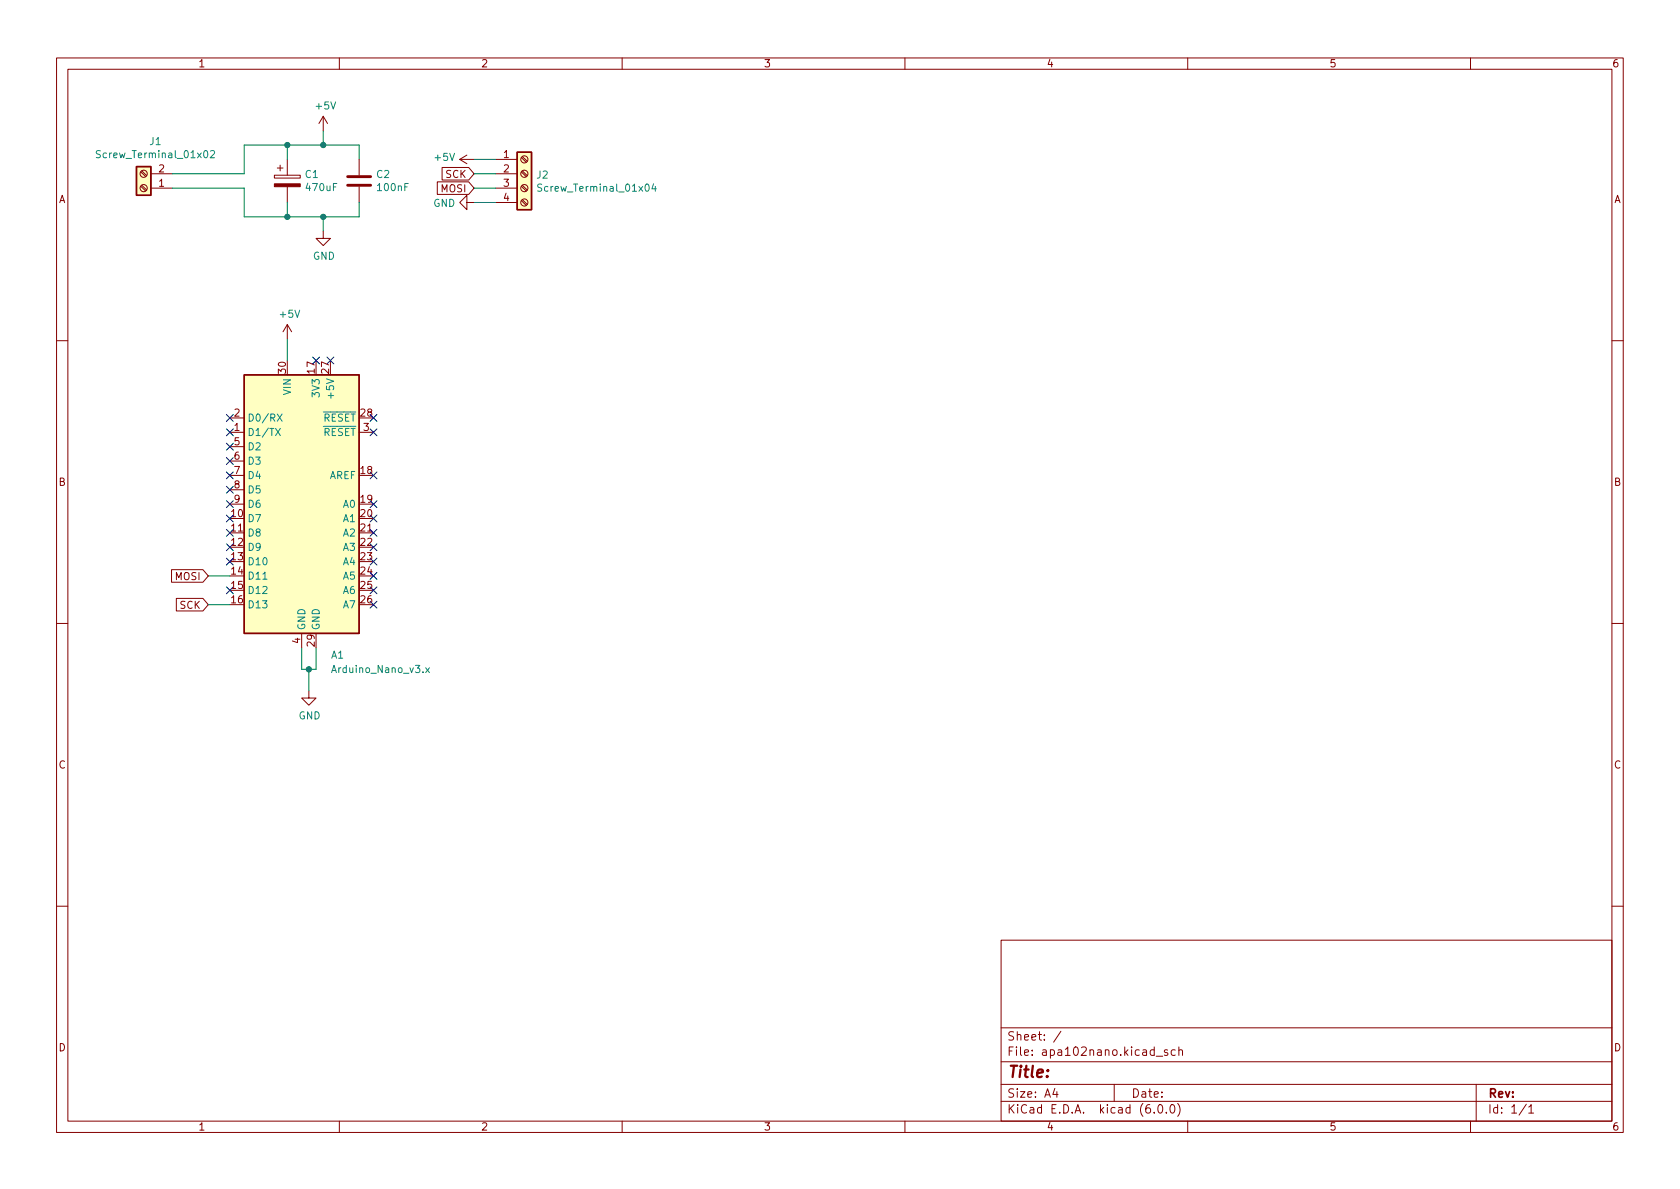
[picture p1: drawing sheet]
(kicad_sch (version 20211123) (generator eeschema)

 (paper "A4")

 (lib_symbols
  (symbol "Connector:Screw_Terminal_01x02" (pin_names (offset 1.016) hide) (in_bom yes) (on_board yes)
   (property "Reference" "J" (id 0) (at 0 2.54 0) (effects (font (size 1.27 1.27))))
   (property "Value" "Screw_Terminal_01x02" (id 1) (at 0 -5.08 0) (effects (font (size 1.27 1.27))))
   (property "Footprint" "" (id 2) (at 0 0 0) (effects (font (size 1.27 1.27)) hide))
   (property "Datasheet" "~" (id 3) (at 0 0 0) (effects (font (size 1.27 1.27)) hide))
   (symbol "Screw_Terminal_01x02_1_1"
    (rectangle (start -1.27 1.27) (end 1.27 -3.81) (stroke (width 0.254) (type default) (color 0 0 0 0)) (fill (type background)))
    (circle (center 0 -2.54) (radius 0.635) (stroke (width 0.1524) (type default) (color 0 0 0 0)) (fill (type none)))
    (polyline (pts (xy -0.5334 -2.2098) (xy 0.3302 -3.048)) (stroke (width 0.1524) (type default) (color 0 0 0 0)) (fill (type none)))
    (polyline (pts (xy -0.5334 0.3302) (xy 0.3302 -0.508)) (stroke (width 0.1524) (type default) (color 0 0 0 0)) (fill (type none)))
    (polyline (pts (xy -0.3556 -2.032) (xy 0.508 -2.8702)) (stroke (width 0.1524) (type default) (color 0 0 0 0)) (fill (type none)))
    (polyline (pts (xy -0.3556 0.508) (xy 0.508 -0.3302)) (stroke (width 0.1524) (type default) (color 0 0 0 0)) (fill (type none)))
    (circle (center 0 0) (radius 0.635) (stroke (width 0.1524) (type default) (color 0 0 0 0)) (fill (type none)))
    (pin passive line (at -5.08 0 0) (length 3.81) (name "Pin_1" (effects (font (size 1.27 1.27)))) (number "1" (effects (font (size 1.27 1.27)))))
    (pin passive line (at -5.08 -2.54 0) (length 3.81) (name "Pin_2" (effects (font (size 1.27 1.27)))) (number "2" (effects (font (size 1.27 1.27)))))))
  (symbol "Connector:Screw_Terminal_01x04" (pin_names (offset 1.016) hide) (in_bom yes) (on_board yes)
   (property "Reference" "J" (id 0) (at 0 5.08 0) (effects (font (size 1.27 1.27))))
   (property "Value" "Screw_Terminal_01x04" (id 1) (at 0 -7.62 0) (effects (font (size 1.27 1.27))))
   (property "Footprint" "" (id 2) (at 0 0 0) (effects (font (size 1.27 1.27)) hide))
   (property "Datasheet" "~" (id 3) (at 0 0 0) (effects (font (size 1.27 1.27)) hide))
   (symbol "Screw_Terminal_01x04_1_1"
    (rectangle (start -1.27 3.81) (end 1.27 -6.35) (stroke (width 0.254) (type default) (color 0 0 0 0)) (fill (type background)))
    (circle (center 0 -5.08) (radius 0.635) (stroke (width 0.1524) (type default) (color 0 0 0 0)) (fill (type none)))
    (circle (center 0 -2.54) (radius 0.635) (stroke (width 0.1524) (type default) (color 0 0 0 0)) (fill (type none)))
    (polyline (pts (xy -0.5334 -4.7498) (xy 0.3302 -5.588)) (stroke (width 0.1524) (type default) (color 0 0 0 0)) (fill (type none)))
    (polyline (pts (xy -0.5334 -2.2098) (xy 0.3302 -3.048)) (stroke (width 0.1524) (type default) (color 0 0 0 0)) (fill (type none)))
    (polyline (pts (xy -0.5334 0.3302) (xy 0.3302 -0.508)) (stroke (width 0.1524) (type default) (color 0 0 0 0)) (fill (type none)))
    (polyline (pts (xy -0.5334 2.8702) (xy 0.3302 2.032)) (stroke (width 0.1524) (type default) (color 0 0 0 0)) (fill (type none)))
    (polyline (pts (xy -0.3556 -4.572) (xy 0.508 -5.4102)) (stroke (width 0.1524) (type default) (color 0 0 0 0)) (fill (type none)))
    (polyline (pts (xy -0.3556 -2.032) (xy 0.508 -2.8702)) (stroke (width 0.1524) (type default) (color 0 0 0 0)) (fill (type none)))
    (polyline (pts (xy -0.3556 0.508) (xy 0.508 -0.3302)) (stroke (width 0.1524) (type default) (color 0 0 0 0)) (fill (type none)))
    (polyline (pts (xy -0.3556 3.048) (xy 0.508 2.2098)) (stroke (width 0.1524) (type default) (color 0 0 0 0)) (fill (type none)))
    (circle (center 0 0) (radius 0.635) (stroke (width 0.1524) (type default) (color 0 0 0 0)) (fill (type none)))
    (circle (center 0 2.54) (radius 0.635) (stroke (width 0.1524) (type default) (color 0 0 0 0)) (fill (type none)))
    (pin passive line (at -5.08 2.54 0) (length 3.81) (name "Pin_1" (effects (font (size 1.27 1.27)))) (number "1" (effects (font (size 1.27 1.27)))))
    (pin passive line (at -5.08 0 0) (length 3.81) (name "Pin_2" (effects (font (size 1.27 1.27)))) (number "2" (effects (font (size 1.27 1.27)))))
    (pin passive line (at -5.08 -2.54 0) (length 3.81) (name "Pin_3" (effects (font (size 1.27 1.27)))) (number "3" (effects (font (size 1.27 1.27)))))
    (pin passive line (at -5.08 -5.08 0) (length 3.81) (name "Pin_4" (effects (font (size 1.27 1.27)))) (number "4" (effects (font (size 1.27 1.27)))))))
  (symbol "Device:C" (pin_numbers hide) (pin_names (offset 0.254)) (in_bom yes) (on_board yes)
   (property "Reference" "C" (id 0) (at 0.635 2.54 0) (effects (font (size 1.27 1.27)) (justify left)))
   (property "Value" "C" (id 1) (at 0.635 -2.54 0) (effects (font (size 1.27 1.27)) (justify left)))
   (property "Footprint" "" (id 2) (at 0.9652 -3.81 0) (effects (font (size 1.27 1.27)) hide))
   (property "Datasheet" "~" (id 3) (at 0 0 0) (effects (font (size 1.27 1.27)) hide))
   (symbol "C_0_1"
    (polyline (pts (xy -2.032 -0.762) (xy 2.032 -0.762)) (stroke (width 0.508) (type default) (color 0 0 0 0)) (fill (type none)))
    (polyline (pts (xy -2.032 0.762) (xy 2.032 0.762)) (stroke (width 0.508) (type default) (color 0 0 0 0)) (fill (type none))))
   (symbol "C_1_1"
    (pin passive line (at 0 3.81 270) (length 2.794) (name "~" (effects (font (size 1.27 1.27)))) (number "1" (effects (font (size 1.27 1.27)))))
    (pin passive line (at 0 -3.81 90) (length 2.794) (name "~" (effects (font (size 1.27 1.27)))) (number "2" (effects (font (size 1.27 1.27)))))))
  (symbol "Device:CP" (pin_numbers hide) (pin_names (offset 0.254)) (in_bom yes) (on_board yes)
   (property "Reference" "C" (id 0) (at 0.635 2.54 0) (effects (font (size 1.27 1.27)) (justify left)))
   (property "Value" "Device_CP" (id 1) (at 0.635 -2.54 0) (effects (font (size 1.27 1.27)) (justify left)))
   (property "Footprint" "" (id 2) (at 0.9652 -3.81 0) (effects (font (size 1.27 1.27)) hide))
   (property "Datasheet" "" (id 3) (at 0 0 0) (effects (font (size 1.27 1.27)) hide))
   (symbol "CP_0_1"
    (rectangle (start -2.286 0.508) (end 2.286 1.016) (stroke (width 0) (type default) (color 0 0 0 0)) (fill (type none)))
    (polyline (pts (xy -1.778 2.286) (xy -0.762 2.286)) (stroke (width 0) (type default) (color 0 0 0 0)) (fill (type none)))
    (polyline (pts (xy -1.27 2.794) (xy -1.27 1.778)) (stroke (width 0) (type default) (color 0 0 0 0)) (fill (type none)))
    (rectangle (start 2.286 -0.508) (end -2.286 -1.016) (stroke (width 0) (type default) (color 0 0 0 0)) (fill (type outline))))
   (symbol "CP_1_1"
    (pin passive line (at 0 3.81 270) (length 2.794) (name "~" (effects (font (size 1.27 1.27)))) (number "1" (effects (font (size 1.27 1.27)))))
    (pin passive line (at 0 -3.81 90) (length 2.794) (name "~" (effects (font (size 1.27 1.27)))) (number "2" (effects (font (size 1.27 1.27)))))))
  (symbol "MCU_Module:Arduino_Nano_v3.x" (in_bom yes) (on_board yes)
   (property "Reference" "A" (id 0) (at -10.16 23.495 0) (effects (font (size 1.27 1.27)) (justify left bottom)))
   (property "Value" "Arduino_Nano_v3.x" (id 1) (at 5.08 -24.13 0) (effects (font (size 1.27 1.27)) (justify left top)))
   (property "Footprint" "Module:Arduino_Nano" (id 2) (at 0 0 0) (effects (font (size 1.27 1.27) italic) hide))
   (property "Datasheet" "http://www.mouser.com/pdfdocs/Gravitech_Arduino_Nano3_0.pdf" (id 3) (at 0 0 0) (effects (font (size 1.27 1.27)) hide))
   (symbol "Arduino_Nano_v3.x_0_1"
    (rectangle (start -10.16 22.86) (end 10.16 -22.86) (stroke (width 0.254) (type default) (color 0 0 0 0)) (fill (type background))))
   (symbol "Arduino_Nano_v3.x_1_1"
    (pin bidirectional line (at -12.7 12.7 0) (length 2.54) (name "D1/TX" (effects (font (size 1.27 1.27)))) (number "1" (effects (font (size 1.27 1.27)))))
    (pin bidirectional line (at -12.7 -2.54 0) (length 2.54) (name "D7" (effects (font (size 1.27 1.27)))) (number "10" (effects (font (size 1.27 1.27)))))
    (pin bidirectional line (at -12.7 -5.08 0) (length 2.54) (name "D8" (effects (font (size 1.27 1.27)))) (number "11" (effects (font (size 1.27 1.27)))))
    (pin bidirectional line (at -12.7 -7.62 0) (length 2.54) (name "D9" (effects (font (size 1.27 1.27)))) (number "12" (effects (font (size 1.27 1.27)))))
    (pin bidirectional line (at -12.7 -10.16 0) (length 2.54) (name "D10" (effects (font (size 1.27 1.27)))) (number "13" (effects (font (size 1.27 1.27)))))
    (pin bidirectional line (at -12.7 -12.7 0) (length 2.54) (name "D11" (effects (font (size 1.27 1.27)))) (number "14" (effects (font (size 1.27 1.27)))))
    (pin bidirectional line (at -12.7 -15.24 0) (length 2.54) (name "D12" (effects (font (size 1.27 1.27)))) (number "15" (effects (font (size 1.27 1.27)))))
    (pin bidirectional line (at -12.7 -17.78 0) (length 2.54) (name "D13" (effects (font (size 1.27 1.27)))) (number "16" (effects (font (size 1.27 1.27)))))
    (pin power_out line (at 2.54 25.4 270) (length 2.54) (name "3V3" (effects (font (size 1.27 1.27)))) (number "17" (effects (font (size 1.27 1.27)))))
    (pin input line (at 12.7 5.08 180) (length 2.54) (name "AREF" (effects (font (size 1.27 1.27)))) (number "18" (effects (font (size 1.27 1.27)))))
    (pin bidirectional line (at 12.7 0 180) (length 2.54) (name "A0" (effects (font (size 1.27 1.27)))) (number "19" (effects (font (size 1.27 1.27)))))
    (pin bidirectional line (at -12.7 15.24 0) (length 2.54) (name "D0/RX" (effects (font (size 1.27 1.27)))) (number "2" (effects (font (size 1.27 1.27)))))
    (pin bidirectional line (at 12.7 -2.54 180) (length 2.54) (name "A1" (effects (font (size 1.27 1.27)))) (number "20" (effects (font (size 1.27 1.27)))))
    (pin bidirectional line (at 12.7 -5.08 180) (length 2.54) (name "A2" (effects (font (size 1.27 1.27)))) (number "21" (effects (font (size 1.27 1.27)))))
    (pin bidirectional line (at 12.7 -7.62 180) (length 2.54) (name "A3" (effects (font (size 1.27 1.27)))) (number "22" (effects (font (size 1.27 1.27)))))
    (pin bidirectional line (at 12.7 -10.16 180) (length 2.54) (name "A4" (effects (font (size 1.27 1.27)))) (number "23" (effects (font (size 1.27 1.27)))))
    (pin bidirectional line (at 12.7 -12.7 180) (length 2.54) (name "A5" (effects (font (size 1.27 1.27)))) (number "24" (effects (font (size 1.27 1.27)))))
    (pin bidirectional line (at 12.7 -15.24 180) (length 2.54) (name "A6" (effects (font (size 1.27 1.27)))) (number "25" (effects (font (size 1.27 1.27)))))
    (pin bidirectional line (at 12.7 -17.78 180) (length 2.54) (name "A7" (effects (font (size 1.27 1.27)))) (number "26" (effects (font (size 1.27 1.27)))))
    (pin power_out line (at 5.08 25.4 270) (length 2.54) (name "+5V" (effects (font (size 1.27 1.27)))) (number "27" (effects (font (size 1.27 1.27)))))
    (pin input line (at 12.7 15.24 180) (length 2.54) (name "~{RESET}" (effects (font (size 1.27 1.27)))) (number "28" (effects (font (size 1.27 1.27)))))
    (pin power_in line (at 2.54 -25.4 90) (length 2.54) (name "GND" (effects (font (size 1.27 1.27)))) (number "29" (effects (font (size 1.27 1.27)))))
    (pin input line (at 12.7 12.7 180) (length 2.54) (name "~{RESET}" (effects (font (size 1.27 1.27)))) (number "3" (effects (font (size 1.27 1.27)))))
    (pin power_in line (at -2.54 25.4 270) (length 2.54) (name "VIN" (effects (font (size 1.27 1.27)))) (number "30" (effects (font (size 1.27 1.27)))))
    (pin power_in line (at 0 -25.4 90) (length 2.54) (name "GND" (effects (font (size 1.27 1.27)))) (number "4" (effects (font (size 1.27 1.27)))))
    (pin bidirectional line (at -12.7 10.16 0) (length 2.54) (name "D2" (effects (font (size 1.27 1.27)))) (number "5" (effects (font (size 1.27 1.27)))))
    (pin bidirectional line (at -12.7 7.62 0) (length 2.54) (name "D3" (effects (font (size 1.27 1.27)))) (number "6" (effects (font (size 1.27 1.27)))))
    (pin bidirectional line (at -12.7 5.08 0) (length 2.54) (name "D4" (effects (font (size 1.27 1.27)))) (number "7" (effects (font (size 1.27 1.27)))))
    (pin bidirectional line (at -12.7 2.54 0) (length 2.54) (name "D5" (effects (font (size 1.27 1.27)))) (number "8" (effects (font (size 1.27 1.27)))))
    (pin bidirectional line (at -12.7 0 0) (length 2.54) (name "D6" (effects (font (size 1.27 1.27)))) (number "9" (effects (font (size 1.27 1.27)))))))
  (symbol "power:+5V" (power) (pin_names (offset 0)) (in_bom yes) (on_board yes)
   (property "Reference" "#PWR" (id 0) (at 0 -3.81 0) (effects (font (size 1.27 1.27)) hide))
   (property "Value" "+5V" (id 1) (at 0 3.556 0) (effects (font (size 1.27 1.27))))
   (property "Footprint" "" (id 2) (at 0 0 0) (effects (font (size 1.27 1.27)) hide))
   (property "Datasheet" "" (id 3) (at 0 0 0) (effects (font (size 1.27 1.27)) hide))
   (symbol "+5V_0_1"
    (polyline (pts (xy -0.762 1.27) (xy 0 2.54)) (stroke (width 0) (type default) (color 0 0 0 0)) (fill (type none)))
    (polyline (pts (xy 0 0) (xy 0 2.54)) (stroke (width 0) (type default) (color 0 0 0 0)) (fill (type none)))
    (polyline (pts (xy 0 2.54) (xy 0.762 1.27)) (stroke (width 0) (type default) (color 0 0 0 0)) (fill (type none))))
   (symbol "+5V_1_1"
    (pin power_in line (at 0 0 90) (length 0) hide (name "+5V" (effects (font (size 1.27 1.27)))) (number "1" (effects (font (size 1.27 1.27)))))))
  (symbol "power:GND" (power) (pin_names (offset 0)) (in_bom yes) (on_board yes)
   (property "Reference" "#PWR" (id 0) (at 0 -6.35 0) (effects (font (size 1.27 1.27)) hide))
   (property "Value" "GND" (id 1) (at 0 -3.81 0) (effects (font (size 1.27 1.27))))
   (property "Footprint" "" (id 2) (at 0 0 0) (effects (font (size 1.27 1.27)) hide))
   (property "Datasheet" "" (id 3) (at 0 0 0) (effects (font (size 1.27 1.27)) hide))
   (symbol "GND_0_1"
    (polyline (pts (xy 0 0) (xy 0 -1.27) (xy 1.27 -1.27) (xy 0 -2.54) (xy -1.27 -1.27) (xy 0 -1.27)) (stroke (width 0) (type default) (color 0 0 0 0)) (fill (type none))))
   (symbol "GND_1_1"
    (pin power_in line (at 0 0 270) (length 0) hide (name "GND" (effects (font (size 1.27 1.27)))) (number "1" (effects (font (size 1.27 1.27))))))))

 (junction (at 50.8 25.4) (diameter 0) (color 0 0 0 0))
 (junction (at 50.8 38.1) (diameter 0) (color 0 0 0 0))
 (junction (at 54.61 118.11) (diameter 0) (color 0 0 0 0))
 (junction (at 57.15 25.4) (diameter 0) (color 0 0 0 0))
 (junction (at 57.15 38.1) (diameter 0) (color 0 0 0 0))

 (no_connect (at 40.64 88.9))
 (no_connect (at 40.64 96.52))
 (no_connect (at 66.04 93.98))
 (no_connect (at 40.64 104.14))
 (no_connect (at 66.04 76.2))
 (no_connect (at 66.04 96.52))
 (no_connect (at 66.04 106.68))
 (no_connect (at 40.64 83.82))
 (no_connect (at 40.64 93.98))
 (no_connect (at 58.42 63.5))
 (no_connect (at 40.64 78.74))
 (no_connect (at 66.04 91.44))
 (no_connect (at 66.04 73.66))
 (no_connect (at 66.04 88.9))
 (no_connect (at 66.04 104.14))
 (no_connect (at 40.64 81.28))
 (no_connect (at 40.64 73.66))
 (no_connect (at 40.64 86.36))
 (no_connect (at 40.64 76.2))
 (no_connect (at 66.04 101.6))
 (no_connect (at 66.04 99.06))
 (no_connect (at 40.64 91.44))
 (no_connect (at 55.88 63.5))
 (no_connect (at 66.04 83.82))
 (no_connect (at 40.64 99.06))

 (wire (pts (xy 50.8 27.94) (xy 50.8 25.4)) (stroke (width 0) (type default) (color 0 0 0 0)))
 (wire (pts (xy 50.8 35.56) (xy 50.8 38.1)) (stroke (width 0) (type default) (color 0 0 0 0)))
 (wire (pts (xy 53.34 114.3) (xy 53.34 118.11)) (stroke (width 0) (type default) (color 0 0 0 0)))
 (wire (pts (xy 87.63 27.94) (xy 83.82 27.94)) (stroke (width 0) (type default) (color 0 0 0 0)))
 (wire (pts (xy 36.83 101.6) (xy 40.64 101.6)) (stroke (width 0) (type default) (color 0 0 0 0)))
 (wire (pts (xy 30.48 33.02) (xy 43.18 33.02)) (stroke (width 0) (type default) (color 0 0 0 0)))
 (wire (pts (xy 63.5 27.94) (xy 63.5 25.4)) (stroke (width 0) (type default) (color 0 0 0 0)))
 (wire (pts (xy 87.63 30.48) (xy 83.82 30.48)) (stroke (width 0) (type default) (color 0 0 0 0)))
 (wire (pts (xy 87.63 35.56) (xy 83.82 35.56)) (stroke (width 0) (type default) (color 0 0 0 0)))
 (wire (pts (xy 30.48 30.48) (xy 43.18 30.48)) (stroke (width 0) (type default) (color 0 0 0 0)))
 (wire (pts (xy 54.61 118.11) (xy 54.61 121.92)) (stroke (width 0) (type default) (color 0 0 0 0)))
 (wire (pts (xy 55.88 118.11) (xy 55.88 114.3)) (stroke (width 0) (type default) (color 0 0 0 0)))
 (wire (pts (xy 57.15 38.1) (xy 57.15 40.64)) (stroke (width 0) (type default) (color 0 0 0 0)))
 (wire (pts (xy 50.8 38.1) (xy 57.15 38.1)) (stroke (width 0) (type default) (color 0 0 0 0)))
 (wire (pts (xy 36.83 106.68) (xy 40.64 106.68)) (stroke (width 0) (type default) (color 0 0 0 0)))
 (wire (pts (xy 54.61 118.11) (xy 55.88 118.11)) (stroke (width 0) (type default) (color 0 0 0 0)))
 (wire (pts (xy 63.5 35.56) (xy 63.5 38.1)) (stroke (width 0) (type default) (color 0 0 0 0)))
 (wire (pts (xy 63.5 25.4) (xy 57.15 25.4)) (stroke (width 0) (type default) (color 0 0 0 0)))
 (wire (pts (xy 50.8 25.4) (xy 57.15 25.4)) (stroke (width 0) (type default) (color 0 0 0 0)))
 (wire (pts (xy 57.15 25.4) (xy 57.15 22.86)) (stroke (width 0) (type default) (color 0 0 0 0)))
 (wire (pts (xy 87.63 33.02) (xy 83.82 33.02)) (stroke (width 0) (type default) (color 0 0 0 0)))
 (wire (pts (xy 43.18 25.4) (xy 50.8 25.4)) (stroke (width 0) (type default) (color 0 0 0 0)))
 (wire (pts (xy 43.18 33.02) (xy 43.18 38.1)) (stroke (width 0) (type default) (color 0 0 0 0)))
 (wire (pts (xy 63.5 38.1) (xy 57.15 38.1)) (stroke (width 0) (type default) (color 0 0 0 0)))
 (wire (pts (xy 43.18 30.48) (xy 43.18 25.4)) (stroke (width 0) (type default) (color 0 0 0 0)))
 (wire (pts (xy 50.8 63.5) (xy 50.8 59.69)) (stroke (width 0) (type default) (color 0 0 0 0)))
 (wire (pts (xy 53.34 118.11) (xy 54.61 118.11)) (stroke (width 0) (type default) (color 0 0 0 0)))
 (wire (pts (xy 43.18 38.1) (xy 50.8 38.1)) (stroke (width 0) (type default) (color 0 0 0 0)))

 (global_label "MOSI" (shape input) (at 83.82 33.02 180) (fields_autoplaced) (effects (font (size 1.27 1.27)) (justify right))
  (property "Intersheet References" "${INTERSHEET_REFS}" (id 0) (at 0 0 0) (effects (font (size 1.27 1.27)) hide)))
 (global_label "MOSI" (shape input) (at 36.83 101.6 180) (fields_autoplaced) (effects (font (size 1.27 1.27)) (justify right))
  (property "Intersheet References" "${INTERSHEET_REFS}" (id 0) (at 0 0 0) (effects (font (size 1.27 1.27)) hide)))
 (global_label "SCK" (shape input) (at 36.83 106.68 180) (fields_autoplaced) (effects (font (size 1.27 1.27)) (justify right))
  (property "Intersheet References" "${INTERSHEET_REFS}" (id 0) (at 0 0 0) (effects (font (size 1.27 1.27)) hide)))
 (global_label "SCK" (shape input) (at 83.82 30.48 180) (fields_autoplaced) (effects (font (size 1.27 1.27)) (justify right))
  (property "Intersheet References" "${INTERSHEET_REFS}" (id 0) (at 0 0 0) (effects (font (size 1.27 1.27)) hide)))

 (symbol (lib_id "power:+5V") (at 57.15 22.86 0) (unit 1) (in_bom yes) (on_board yes)
  (property "Reference" "#PWR0101" (id 0) (at 57.15 26.67 0) (effects (font (size 1.27 1.27)) hide))
  (property "Value" "+5V" (id 1) (at 57.531 18.4658 0))
  (property "Footprint" "" (id 2) (at 57.15 22.86 0) (effects (font (size 1.27 1.27)) hide))
  (property "Datasheet" "" (id 3) (at 57.15 22.86 0) (effects (font (size 1.27 1.27)) hide)) (pin "1"))

 (symbol (lib_id "power:GND") (at 57.15 40.64 0) (unit 1) (in_bom yes) (on_board yes)
  (property "Reference" "#PWR0102" (id 0) (at 57.15 46.99 0) (effects (font (size 1.27 1.27)) hide))
  (property "Value" "GND" (id 1) (at 57.277 45.0342 0))
  (property "Footprint" "" (id 2) (at 57.15 40.64 0) (effects (font (size 1.27 1.27)) hide))
  (property "Datasheet" "" (id 3) (at 57.15 40.64 0) (effects (font (size 1.27 1.27)) hide)) (pin "1"))

 (symbol (lib_id "Connector:Screw_Terminal_01x02") (at 25.4 33.02 180) (unit 1) (in_bom yes) (on_board yes)
  (property "Reference" "J1" (id 0) (at 27.4828 24.765 0))
  (property "Value" "Screw_Terminal_01x02" (id 1) (at 27.4828 27.0764 0))
  (property "Footprint" "Terminal_Blocks:TerminalBlock_bornier-2_P5.08mm" (id 2) (at 25.4 33.02 0) (effects (font (size 1.27 1.27)) hide))
  (property "Datasheet" "~" (id 3) (at 25.4 33.02 0) (effects (font (size 1.27 1.27)) hide)) (pin "1") (pin "2"))

 (symbol (lib_id "Connector:Screw_Terminal_01x04") (at 92.71 30.48 0) (unit 1) (in_bom yes) (on_board yes)
  (property "Reference" "J2" (id 0) (at 94.742 30.6832 0) (effects (font (size 1.27 1.27)) (justify left)))
  (property "Value" "Screw_Terminal_01x04" (id 1) (at 94.742 32.9946 0) (effects (font (size 1.27 1.27)) (justify left)))
  (property "Footprint" "Terminal_Blocks:TerminalBlock_bornier-4_P5.08mm" (id 2) (at 92.71 30.48 0) (effects (font (size 1.27 1.27)) hide))
  (property "Datasheet" "~" (id 3) (at 92.71 30.48 0) (effects (font (size 1.27 1.27)) hide)) (pin "1") (pin "2") (pin "3") (pin "4"))

 (symbol (lib_id "Device:C") (at 63.5 31.75 0) (unit 1) (in_bom yes) (on_board yes)
  (property "Reference" "C2" (id 0) (at 66.421 30.5816 0) (effects (font (size 1.27 1.27)) (justify left)))
  (property "Value" "100nF" (id 1) (at 66.421 32.893 0) (effects (font (size 1.27 1.27)) (justify left)))
  (property "Footprint" "Capacitors_SMD:C_0805_HandSoldering" (id 2) (at 64.4652 35.56 0) (effects (font (size 1.27 1.27)) hide))
  (property "Datasheet" "~" (id 3) (at 63.5 31.75 0) (effects (font (size 1.27 1.27)) hide)) (pin "1") (pin "2"))

 (symbol (lib_id "Device:CP") (at 50.8 31.75 0) (unit 1) (in_bom yes) (on_board yes)
  (property "Reference" "C1" (id 0) (at 53.7972 30.5816 0) (effects (font (size 1.27 1.27)) (justify left)))
  (property "Value" "470uF" (id 1) (at 53.7972 32.893 0) (effects (font (size 1.27 1.27)) (justify left)))
  (property "Footprint" "Capacitors_Tantalum_SMD:CP_Tantalum_Case-D_EIA-7343-31_Hand" (id 2) (at 51.7652 35.56 0) (effects (font (size 1.27 1.27)) hide))
  (property "Datasheet" "~" (id 3) (at 50.8 31.75 0) (effects (font (size 1.27 1.27)) hide)) (pin "1") (pin "2"))

 (symbol (lib_id "MCU_Module:Arduino_Nano_v3.x") (at 53.34 88.9 0) (unit 1) (in_bom yes) (on_board yes)
  (property "Reference" "A1" (id 0) (at 59.69 115.57 0))
  (property "Value" "Arduino_Nano_v3.x" (id 1) (at 67.31 118.11 0))
  (property "Footprint" "misc-footprints:Arduino_Nano" (id 2) (at 53.34 88.9 0) (effects (font (size 1.27 1.27) italic) hide))
  (property "Datasheet" "http://www.mouser.com/pdfdocs/Gravitech_Arduino_Nano3_0.pdf" (id 3) (at 53.34 88.9 0) (effects (font (size 1.27 1.27)) hide)) (pin "1") (pin "10") (pin "11") (pin "12") (pin "13") (pin "14") (pin "15") (pin "16") (pin "17") (pin "18") (pin "19") (pin "2") (pin "20") (pin "21") (pin "22") (pin "23") (pin "24") (pin "25") (pin "26") (pin "27") (pin "28") (pin "29") (pin "3") (pin "30") (pin "4") (pin "5") (pin "6") (pin "7") (pin "8") (pin "9"))

 (symbol (lib_id "power:+5V") (at 50.8 59.69 0) (unit 1) (in_bom yes) (on_board yes)
  (property "Reference" "#PWR0103" (id 0) (at 50.8 63.5 0) (effects (font (size 1.27 1.27)) hide))
  (property "Value" "+5V" (id 1) (at 51.181 55.2958 0))
  (property "Footprint" "" (id 2) (at 50.8 59.69 0) (effects (font (size 1.27 1.27)) hide))
  (property "Datasheet" "" (id 3) (at 50.8 59.69 0) (effects (font (size 1.27 1.27)) hide)) (pin "1"))

 (symbol (lib_id "power:GND") (at 54.61 121.92 0) (unit 1) (in_bom yes) (on_board yes)
  (property "Reference" "#PWR0104" (id 0) (at 54.61 128.27 0) (effects (font (size 1.27 1.27)) hide))
  (property "Value" "GND" (id 1) (at 54.737 126.3142 0))
  (property "Footprint" "" (id 2) (at 54.61 121.92 0) (effects (font (size 1.27 1.27)) hide))
  (property "Datasheet" "" (id 3) (at 54.61 121.92 0) (effects (font (size 1.27 1.27)) hide)) (pin "1"))

 (symbol (lib_id "power:+5V") (at 83.82 27.94 90) (unit 1) (in_bom yes) (on_board yes)
  (property "Reference" "#PWR0105" (id 0) (at 87.63 27.94 0) (effects (font (size 1.27 1.27)) hide))
  (property "Value" "+5V" (id 1) (at 80.5688 27.559 90) (effects (font (size 1.27 1.27)) (justify left)))
  (property "Footprint" "" (id 2) (at 83.82 27.94 0) (effects (font (size 1.27 1.27)) hide))
  (property "Datasheet" "" (id 3) (at 83.82 27.94 0) (effects (font (size 1.27 1.27)) hide)) (pin "1"))

 (symbol (lib_id "power:GND") (at 83.82 35.56 270) (unit 1) (in_bom yes) (on_board yes)
  (property "Reference" "#PWR0106" (id 0) (at 77.47 35.56 0) (effects (font (size 1.27 1.27)) hide))
  (property "Value" "GND" (id 1) (at 80.5688 35.687 90) (effects (font (size 1.27 1.27)) (justify right)))
  (property "Footprint" "" (id 2) (at 83.82 35.56 0) (effects (font (size 1.27 1.27)) hide))
  (property "Datasheet" "" (id 3) (at 83.82 35.56 0) (effects (font (size 1.27 1.27)) hide)) (pin "1"))

 (sheet_instances (path "" (page "1")))

)
